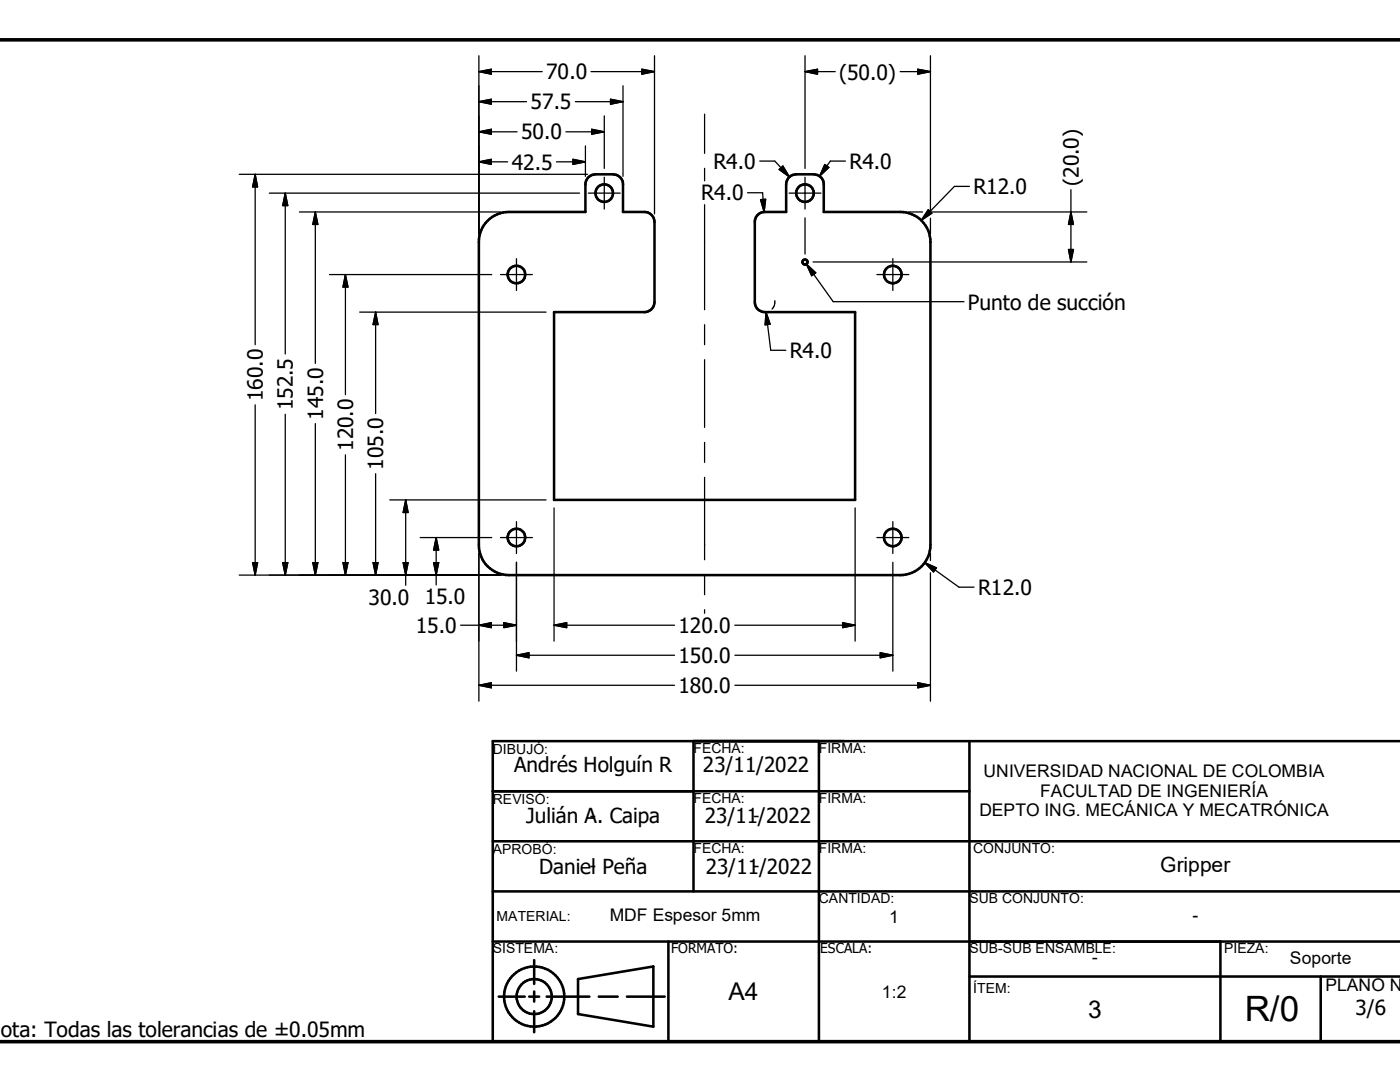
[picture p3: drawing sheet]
<svg xmlns="http://www.w3.org/2000/svg" width="279mm" height="216mm" viewBox="0 0 279 216" stroke-linecap="round" stroke-linejoin="round" font-family="sans-serif">
<g fill="none" stroke="#000" stroke-width=".51">
<path d="M97.3 44a6 6 0 0 1 4.3-1.7h15.2v-5.5a2.03 2.03 0 0 1 2-2h3.6a2.02 2.02 0 0 1 1.9 2v5.5h4.3a2.02 2.02 0 0 1 2 2v16a2.03 2.03 0 0 1-2 2h-18v37.5h60.1v-37.5h-18.1a1.98 1.98 0 0 1-2-2v-16a1.98 1.98 0 0 1 2-2h4.3v-5.5a1.98 1.98 0 0 1 2-2h3.5a2.02 2.02 0 0 1 2 2v5.5h15.3a6 6 0 0 1 6 6v60.5a6 6 0 0 1-6 6h-78.1a6 6 0 0 1-6-6v-60.5a6 6 0 0 1 1.7-4.3zM98.3 157.9h95.2M138.4 147.9v30M163.4 147.9v60M193.5 147.9v60M279.4 147.9h-181.1v60h181.1M98.3 177.9h181.1M98.3 167.9h181.1M98.3 187.9h181.1M99.5 198.9h5.2M105.6 198.9h2M106.6 191.6v4.7"/>
<path d="M106.6 197.9v2M109.1 198.9h8.5M115.4 195.4l15-2.6v12.1l-15-2.6zM119.5 198.9h3.8M125.1 198.9h7.6M133.4 187.9v20M193.5 194.9h85.9M243.6 187.9v20M263.6 194.9v13M106.6 201.8v4.2"/>
<circle cx="120.6" cy="38.5" r="1.76"/>
<circle cx="160.7" cy="38.5" r="1.76"/>
<circle cx="103.1" cy="54.8" r="1.75"/>
<circle cx="160.6" cy="52.3" r=".5"/>
<circle cx="178.2" cy="54.8" r="1.75"/>
<circle cx="103.1" cy="107.2" r="1.75"/>
<circle cx="178.2" cy="107.3" r="1.75"/>
<circle cx="106.6" cy="198.9" r="3.5"/>
<circle cx="106.6" cy="198.9" r="6"/>
</g>
<path d="M0 7.9h279.4M-.1 207.9h279.5" fill="none" stroke="#000" stroke-width=".71"/>
<path d="M110.1 198.9h1" fill="none" stroke="#000" stroke-width=".2"/>
<g fill="none" stroke="#000" stroke-width=".25">
<path d="M95.6 14.3l2.5-.5v1zM95.6 11.1v35.6M95.6 14.3h12.6M118 14.3h12.6M121.8 19.8l2.5 .5-2.5 .5zM124.3 17.1v18.1M128.1 13.8l2.5 .5-2.5 .5zM130.6 11.1v31.6M160.7 11.1v22.5M160.7 14.3h6M160.7 14.3l2.5-.5v1zM179.7 14.3h6"/>
<path d="M183.2 13.8l2.5 .5-2.5 .5zM185.7 11.1v31.3M47.7 34.8h69.5M50.9 34.8v34M50.9 34.8l.5 2.5h-1zM53.7 38.5h62M56.9 38.5v32.1M56.9 38.5l.5 2.5h-1zM95.6 20.3l2.5-.5v1zM95.6 26.3l2.5-.5v1zM95.6 32.3l2.5-.5v1zM95.6 32.3h5.7"/>
<path d="M95.6 26.3h7.6M95.6 20.3h9.5M111.1 32.3h5.7M112.9 26.3h7.7M114.3 31.8l2.5 .5-2.5 .5zM114.8 20.3h9.5M116.8 29.1v6.1M117.4 38.5h6.4M118.1 25.8l2.5 .5-2.5 .5zM120.6 23.1v10.5M120.6 35.4v6.3M140.6 22.8v7.8"/>
<path d="M140.6 33.6v2.5M149.2 38.5h3l.3 3.8M151.6 32.1h3l3 3.2M151.8 39.8h1l-.3 2.5zM155.5 33.8l.7-.7 1.4 2.2zM157.5 38.5h6.3M160.7 35.4v6.3M164.6 32.8l.8 .6-1.8 1.8zM168.7 32.1h-3l-2.1 3.1M193.5 37.2h-3l-6.6 6.8M213.7 37.9v14.4M59.8 42.3h40.2"/>
<path d="M62.9 42.3l.5 2.5h-1zM62.9 42.3v30.2M65.8 54.8h32.3M68.9 54.8v24M68.9 54.8l.5 2.5h-.9zM99.9 54.8h6.4M103.1 51.6v6.4M140.6 40.8v21M154.6 60v.9l-.5 .8M160.7 43.5v7.2M160.9 52.7l5.4 7.5h26.1M160.9 52.7l1.9 1.7-.8 .6z"/>
<path d="M162.3 52.3h15.8M175 54.8h6.4M178.2 51.6v6.4M178.3 52.3h38.6M181.3 42.3h2.8M185.3 41.8l.7 .8-2.1 1.4zM185.6 42.3h31.3M185.7 43.5v3.2M213.2 49.8h1l-.5 2.5zM213.7 42.3l.5 2.5h-1zM71.8 62.3h37.2M75 62.3v20.2"/>
<path d="M75 62.3l.4 2.5h-.9zM140.6 64.8v4M140.6 71.8v13.5M152.9 62.3l.9 7.6h3M152.9 62.3l.8 2.4-1 .1zM50.9 80.8v34M56.9 82.7v32.1M62.9 84.5v30.3M68.9 90.8v24M75 94.5v20.3M77.8 99.8h31.2M81 99.8v17"/>
<path d="M81 99.8l.4 2.5h-.9zM140.6 88.3v4M140.6 95.3v16.4M47.7 114.8h52.3M50.4 112.3h1l-.5 2.5zM56.4 112.3h1l-.5 2.5zM62.4 112.3h1l-.5 2.5zM68.5 112.3h.9l-.5 2.5zM74.5 112.3h.9l-.4 2.5zM80.5 112.3h.9l-.4 2.5zM83.9 107.3h14.2M86.5 112.3h1.1l-.6 2.5z"/>
<path d="M87 107.3v9.4M87 107.3l.6 2.5h-1.1zM95.6 110.4v29.5M99.9 107.3h6.4M103.1 104.1v6.3M103.1 112.2v21.7M110.6 101.3v26.6M140.6 114.7v4M170.7 101.3v26.6M175 107.3h6.4M178.2 104.1v6.3M178.2 112.2v21.7"/>
<path d="M184.5 112.3l6.9 4.9h3M184.5 112.3l2.4 1-.6 .8zM185.7 110.4v1.4M185.7 114.3v25.6M91.9 124.8h11.2M95.6 136.7h39M95.6 136.7l2.5-.5v1zM95.6 124.8l2.5-.6v1zM100.6 124.2l2.5 .6-2.5 .4zM103.1 130.7h31.5M103.1 130.7l2.5-.5v1.1zM110.6 124.8h24"/>
<path d="M110.6 124.8l2.5-.6v1zM140.6 121.7v.7M146.6 124.8h24.1M146.7 130.7h31.5M146.7 136.7h39M168.2 124.2l2.5 .6-2.5 .4zM175.7 130.2l2.5 .5-2.5 .6zM183.2 136.2l2.5 .5-2.5 .5z"/>
</g>
<g fill="#000" stroke="#000" stroke-width=".25">
<path d="M95.6 20.3l2.5-.5v1zM95.6 14.3l2.5-.5v1zM128.1 13.8l2.5 .5-2.5 .5zM160.7 14.3l2.5-.5v1zM183.2 13.8l2.5 .5-2.5 .5zM50.9 34.8l.5 2.5h-1zM95.6 32.3l2.5-.5v1zM95.6 26.3l2.5-.5v1zM114.3 31.8l2.5 .5-2.5 .5zM118.1 25.8l2.5 .5-2.5 .5zM121.8 19.8l2.5 .5-2.5 .5zM151.8 39.8h1l-.3 2.5z"/>
<path d="M155.5 33.8l.7-.7 1.4 2.2zM164.6 32.8l.8 .6-1.8 1.8zM56.9 38.5l.5 2.5h-1zM62.9 42.3l.5 2.5h-1zM68.9 54.8l.5 2.5h-.9zM160.9 52.7l1.9 1.7-.8 .6zM185.3 41.8l.7 .8-2.1 1.4zM213.2 49.8h1l-.5 2.5zM213.7 42.3l.5 2.5h-1zM75 62.3l.4 2.5h-.9zM152.9 62.3l.8 2.4-1 .1zM50.4 112.3h1l-.5 2.5z"/>
<path d="M56.4 112.3h1l-.5 2.5zM62.4 112.3h1l-.5 2.5zM68.5 112.3h.9l-.5 2.5zM74.5 112.3h.9l-.4 2.5zM80.5 112.3h.9l-.4 2.5zM81 99.8l.4 2.5h-.9zM86.5 112.3h1.1l-.6 2.5zM87 107.3l.6 2.5h-1.1zM184.5 112.3l2.4 1-.6 .8zM95.6 136.7l2.5-.5v1zM95.6 124.8l2.5-.6v1zM100.6 124.2l2.5 .6-2.5 .4z"/>
<path d="M103.1 130.7l2.5-.5v1.1zM110.6 124.8l2.5-.6v1zM168.2 124.2l2.5 .6-2.5 .4zM175.7 130.2l2.5 .5-2.5 .6zM183.2 136.2l2.5 .5-2.5 .5z"/>
</g>
<text font-size="7" x="248.4" y="203.8">R/0</text>
<g font-size="4.9">
<text x="145.4" y="199.6">A4</text>
<text x="217.2" y="203.1">3</text>
</g>
<g font-size="4.2">
<text x="109" y="15.8">70.0</text>
<text x="167.5" y="15.9">(50.0)</text>
<text x="105.9" y="21.8">57.5</text>
<text x="104" y="27.8">50.0</text>
<text x="102.1" y="33.8">42.5</text>
<text x="142.4" y="33.7">R4.0</text>
<text x="169.5" y="33.7">R4.0</text>
<text x="139.9" y="40">R4.0</text>
<text x="194.3" y="38.7">R12.0</text>
<text x="215.3" y="37.1" transform="rotate(-90 215.3 37.1)">(20.0)</text>
<text x="193.2" y="61.9">Punto de succión</text>
<text x="157.6" y="71.4">R4.0</text>
<text x="52.5" y="80" transform="rotate(-90 52.5 80)">160.0</text>
<text x="58.5" y="81.9" transform="rotate(-90 58.5 81.9)">152.5</text>
<text x="64.5" y="83.7" transform="rotate(-90 64.5 83.7)">145.0</text>
<text x="70.5" y="90" transform="rotate(-90 70.5 90)">120.0</text>
<text x="76.5" y="93.7" transform="rotate(-90 76.5 93.7)">105.0</text>
<text x="195.2" y="118.7">R12.0</text>
<text x="73.6" y="120.7">30.0</text>
<text x="84.8" y="120.6">15.0</text>
<text x="83" y="126.2">15.0</text>
<text x="135.4" y="126.2">120.0</text>
<text x="135.4" y="132.2">150.0</text>
<text x="135.4" y="138.3">180.0</text>
<text x="231.5" y="173.9">Gripper</text>
<text x=".2" y="207">ota: Todas las tolerancias de ±0.05mm</text>
</g>
<g font-size="4.1">
<text x="102.6" y="154.1">Andrés Holguín R</text>
<text x="140.3" y="154.1">23/11/2022</text>
<text x="105" y="164.1">Julián A. Caipa</text>
<text x="140.7" y="164.3">23/11/2022</text>
<text x="107.6" y="174.5">Daniel Peña</text>
<text x="140.9" y="174.3">23/11/2022</text>
<text x="270.5" y="202.6">3/6</text>
</g>
<g font-size="3.5">
<text x="196.3" y="155.1">UNIVERSIDAD NACIONAL DE COLOMBIA</text>
<text x="207.6" y="159">FACULTAD DE INGENIERÍA</text>
<text x="117.7" y="164">-</text>
<text x="150.3" y="164">-</text>
<text x="195.5" y="162.9">DEPTO ING. MECÁNICA Y MECATRÓNICA</text>
<text x="117.7" y="173.9">-</text>
<text x="150.3" y="173.9">-</text>
<text x="121.7" y="183.8">MDF Espesor 5mm</text>
<text x="177.5" y="184.1">1</text>
<text x="238" y="183.8">-</text>
<text x="257.4" y="192.3">Soporte</text>
<text x="264.5" y="197.8">PLANO N</text>
<text x="176" y="199.1">1:2</text>
</g>
<text font-size="3.4" x="217.9" y="192.4">-</text>
<g font-size="2.8">
<text x="98.4" y="150.4">DIBUJÓ:</text>
<text x="138.4" y="150.2">FECHA:</text>
<text x="163.4" y="150.2">FIRMA:</text>
<text x="98.4" y="160.4">REVISÓ:</text>
<text x="138.4" y="160.2">FECHA:</text>
<text x="163.4" y="160.2">FIRMA:</text>
<text x="98.4" y="170.3">APROBÓ:</text>
<text x="138.4" y="170.2">FECHA:</text>
<text x="163.4" y="170.2">FIRMA:</text>
<text x="194.2" y="170.2">CONJUNTO:</text>
<text x="99.1" y="183.8">MATERIAL:</text>
<text x="163.4" y="180.2">CANTIDAD:</text>
<text x="193.5" y="180.2">SUB CONJUNTO:</text>
<text x="98.4" y="190.2">SISTEMA:</text>
<text x="193.5" y="190.2">SUB-SUB ENSAMBLE:</text>
<text x="244.3" y="190.2">PIEZA:</text>
<text x="194.2" y="198.2">ÍTEM:</text>
</g>
<g font-size="2.7">
<text x="133.9" y="190.2">FORMATO:</text>
<text x="163.7" y="190.1">ESCALA:</text>
</g>
</svg>
